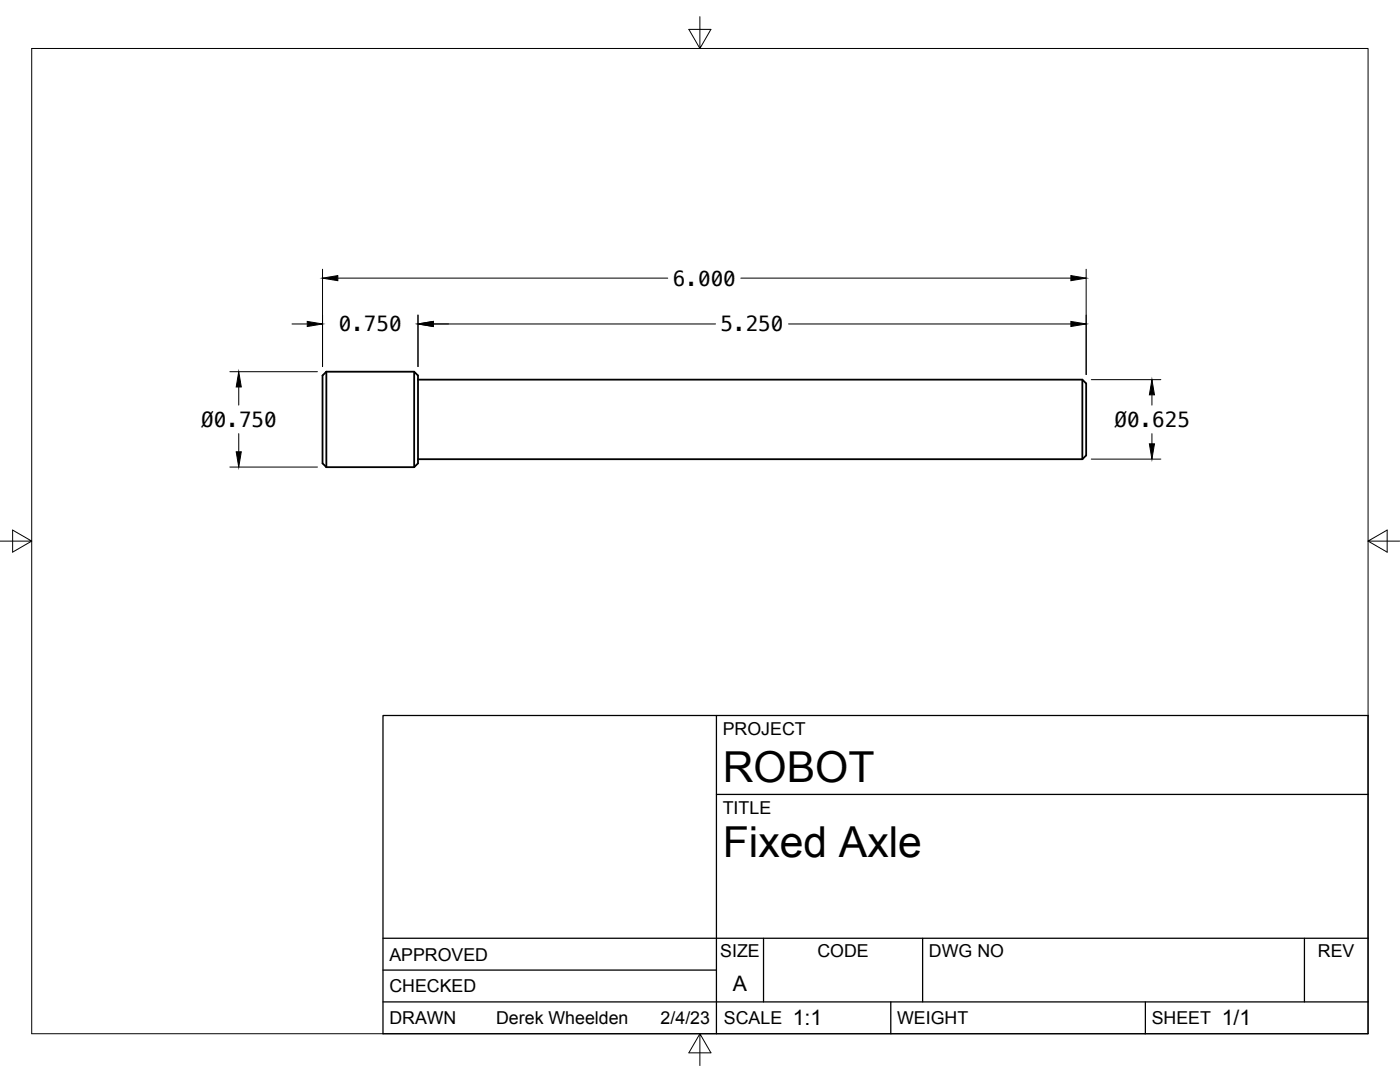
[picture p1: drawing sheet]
<svg xmlns="http://www.w3.org/2000/svg" width="279mm" height="216mm" viewBox="0 0 279 216" stroke-linecap="round" stroke-linejoin="round" font-family="sans-serif">
<!-- layer: Visible -->
<path d="M65.1 74.2h17.6l.7 .7v17.6l-.7 .7M65.1 74.2v19M65.1 74.2l-.7 .7v17.6l.7 .7M82.7 74.2v19M83.4 75.8h132.6l.8 .7v14.4l-.8 .7M216 75.8v15.8M65.1 93.2h17.6M83.4 91.6h132.6" fill="none" stroke="#000" stroke-width=".36"/>
<!-- layer: Border -->
<path d="M6.3 9.7h266.7v196.6h-266.7zM139.7 3.3v6.4l2.2-3.8h-4.4l2.2 3.8M0 108h6.3l-3.8-2.2v4.4l3.8-2.2M273 108l3.8 2.2v-4.4l-3.8 2.2h6.4M139.7 206.3l-2.2 3.8h4.4l-2.2-3.8v6.3" fill="none" stroke="#000" stroke-width=".2"/>
<!-- layer: Titleblock -->
<path d="M76.4 142.8h196.6v63.5h-196.6zM143 158.5h130M143 142.8v63.5M76.4 199.9h196.6M76.4 193.6h66.6M76.4 187.2h196.6M152.4 187.2v12.7M177.8 199.9v6.4M184.1 187.2v12.7M228.6 199.9v6.4M260.3 187.2v12.7" fill="none" stroke="#000" stroke-width=".25"/>
<!-- layer: FD_Dimensions -->
<g fill="none" stroke="#000" stroke-width=".2">
<path d="M64.4 53.7v19.5M67.4 55.5h65.9M147.8 55.5h65.9M216.8 53.7v21M45.9 74.2h17.5M47.6 77.2v3.6M58.3 64.6h3M83.4 62.9v10.3M86.5 64.6h56.3M157.4 64.6h56.3M217.8 75.8h13.9M229.9 78.8v2"/>
<path d="M45.9 93.2h17.5M47.6 86.5v3.6M217.8 91.6h13.9M229.9 86.5v2.1"/>
</g>
<path d="M64.4 55.5l3-.5v1zM213.7 55l3.1 .5-3.1 .5zM47.6 74.2l.6 3h-1.1zM61.3 64.1l3.1 .5-3.1 .6zM83.4 64.6l3.1-.5v1.1zM213.7 64.1l3.1 .5-3.1 .6zM229.9 75.8l.5 3h-1zM47.1 90.1h1.1l-.6 3.1zM229.4 88.6h1l-.5 3z" fill="#000" stroke="#000" stroke-width=".2"/>
<g font-size="8.5">
<text x="144.3" y="156">ROBOT</text>
<text x="144.3" y="171">Fixed Axle</text>
</g>
<g font-size="4.3">
<text x="146.3" y="197.7">A</text>
<text x="158.2" y="204.6">1:1</text>
<text x="243.8" y="204.6">1/1</text>
</g>
<g font-size="4.2">
<text x="134.3" y="57">6.000</text>
<text x="67.6" y="66.1">0.750</text>
<text x="143.8" y="66.1">5.250</text>
<text x="40.2" y="85.2">Ø0.750</text>
<text x="222.4" y="85.2">Ø0.625</text>
</g>
<g font-size="3.5">
<text x="144.3" y="146.6">PROJECT</text>
<text x="144.3" y="162.3">TITLE</text>
<text x="77.7" y="191.7">APPROVED</text>
<text x="143.7" y="191">SIZE</text>
<text x="163.1" y="191">CODE</text>
<text x="185.4" y="191">DWG NO</text>
<text x="263" y="191">REV</text>
<text x="77.7" y="198">CHECKED</text>
<text x="77.7" y="204.4">DRAWN</text>
<text x="99" y="204.4">Derek Wheelden</text>
<text x="131.8" y="204.4">2/4/23</text>
<text x="144.5" y="204.4">SCALE</text>
<text x="179" y="204.4">WEIGHT</text>
<text x="229.8" y="204.4">SHEET</text>
</g>
</svg>
